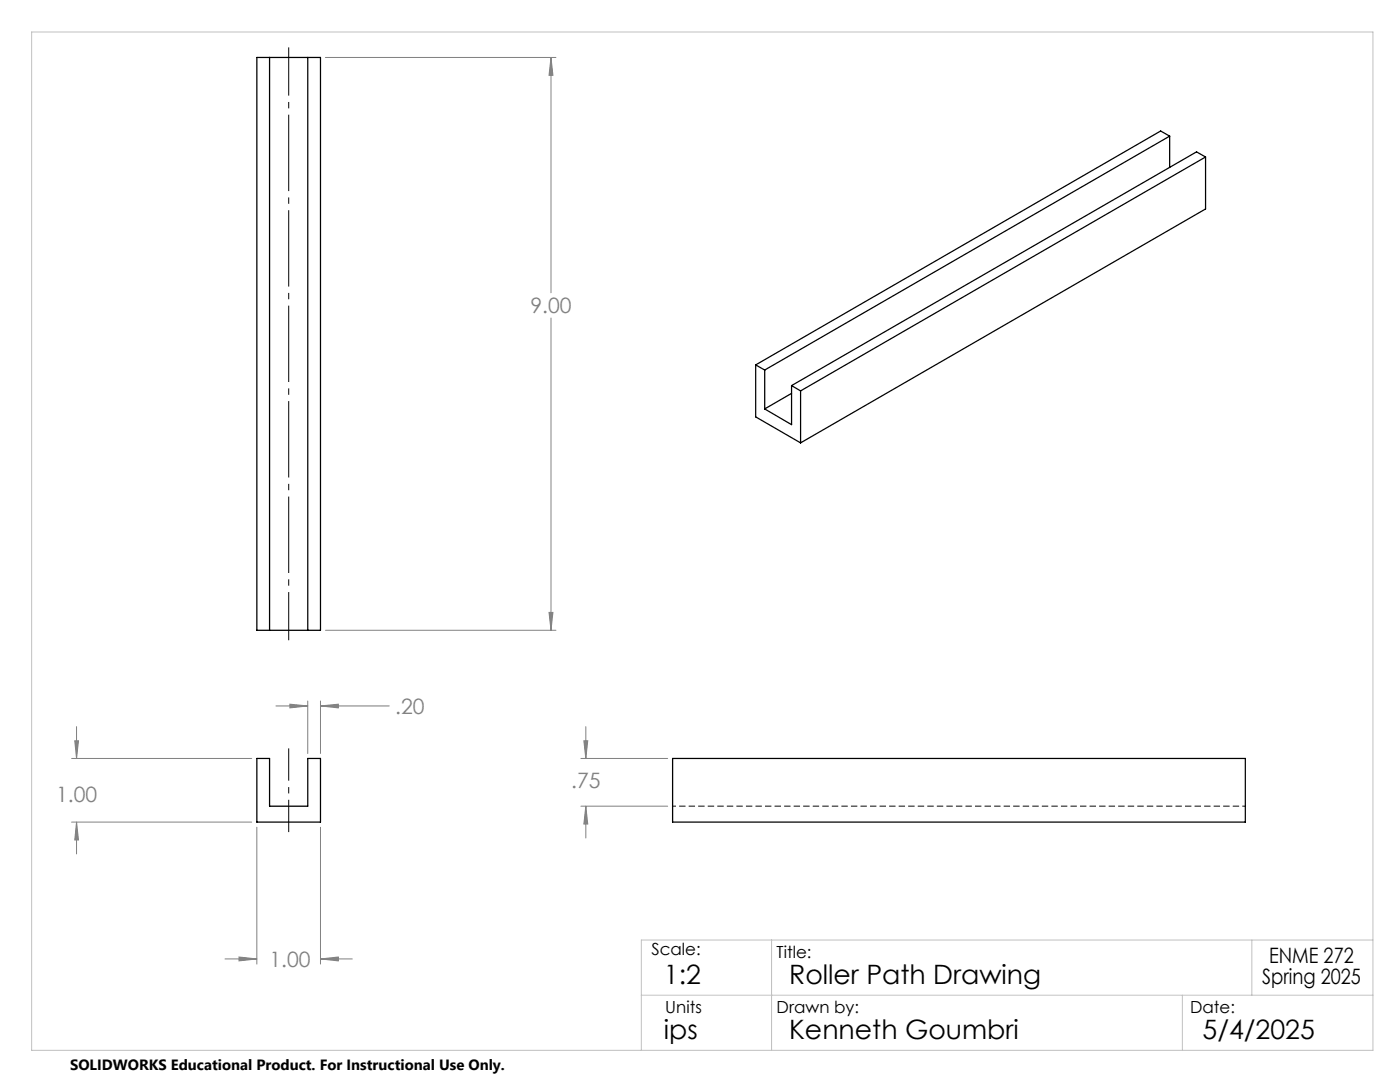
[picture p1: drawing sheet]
<svg xmlns="http://www.w3.org/2000/svg" width="279mm" height="216mm" viewBox="0 0 279 216" stroke-linecap="round" stroke-linejoin="round" font-family="sans-serif">
<g fill="none" stroke="#000" stroke-width=".25">
<path d="M51.3 11.5h12.7v114.3h-12.7zM53.8 11.5v114.3M61.4 11.5v114.3M233.4 27.2l-80.8 46.6M233.4 27.2v6.2M233.4 27.2l-1.8-1.1-80.8 46.7M240.6 31.3l-1.8-1-80.8 46.6M240.6 31.3l-80.8 46.7M240.6 31.3v10.4l-80.8 46.7M150.8 72.8v10.4l9 5.2M150.8 72.8l1.8 1M152.6 73.8v7.8"/>
<path d="M158 76.9l1.8 1.1M158 76.9v7.8l-5.4-3.1M158 78.5l-5.4 3.1M159.8 78v10.4M51.3 151.3h2.5v9.6h7.6v-9.6h2.6v12.7h-12.7zM134.2 151.3h114.3v12.7h-114.3z"/>
</g>
<path d="M248.6 160.9h-114.3" fill="none" stroke="#000" stroke-width=".2" stroke-dasharray="1.3 .6" stroke-dashoffset=".6" stroke-linecap="butt"/>
<g fill="none" stroke="#808080" stroke-width=".2">
<path d="M64.9 11.5h46M110 11.5l.3 3.5h-.7zM110 11.5v46.9M110 63.5v62.3M61.4 139.9v10.5M64 139.9v10.5M64.9 125.8h46M109.6 122.2h.7l-.3 3.6zM14.3 151.3h35.9M14.9 147.8h.8l-.4 3.5zM15.3 145v6.3M55.1 140.9h6.3"/>
<path d="M57.9 140.5l3.5 .4-3.5 .4zM64 140.9l3.5-.4v.8zM64 140.9h13.7M115.9 151.3h17.3M116.5 147.8h.8l-.4 3.5zM116.9 145v6.3M14.3 164h35.9M15.3 164l.4 3.6h-.8zM15.3 164v6.4M51.3 165.1v27.3M64 165.1v27.3M115.9 160.9h17.3"/>
<path d="M116.9 160.9l.4 3.5h-.8zM116.9 160.9v6.3M44.9 191.3h6.4M47.7 191l3.6 .3-3.6 .4zM64 191.3l3.5-.3v.7zM64 191.3h6.3"/>
</g>
<path d="M57.6 166v-16.7" fill="none" stroke="#000" stroke-width=".2" stroke-dasharray="15.2 1.3 1.3 1.3" stroke-dashoffset="8.8" stroke-linecap="butt"/>
<path d="M57.6 9.5v118.3" fill="none" stroke="#000" stroke-width=".2" stroke-dasharray="15.2 1.3 1.3 1.3" stroke-dashoffset="5.6" stroke-linecap="butt"/>
<path d="M6.3 6.4h267.7v203.2h-267.7zM128 198.6h146M154 187.6v22M236 198.6v11M249.8 187.6v11M274 187.6h-146v22" fill="none" stroke="#c0c0c0" stroke-width=".2"/>
<path d="M47.7 191l3.6 .3-3.6 .4zM64 191.3l3.5-.3v.7zM14.9 147.8h.8l-.4 3.5zM15.3 164l.4 3.6h-.8zM64 140.9l3.5-.4v.8zM57.9 140.5l3.5 .4-3.5 .4zM116.9 160.9l.4 3.5h-.8zM116.5 147.8h.8l-.4 3.5zM110 11.5l.3 3.5h-.7zM109.6 122.2h.7l-.3 3.6z" fill="#808080"/>
<g font-size="5.3">
<text x="132.5" y="196.4">1:2</text>
<text x="157.5" y="196.4">Roller Path Drawing</text>
<text x="132.5" y="207.4">ips</text>
<text x="157.5" y="207.4">Kenneth Goumbri</text>
<text x="240" y="207.4">5/4/2025</text>
</g>
<g font-size="4.2" fill="#808080">
<text x="105.9" y="62.5">9.00</text>
<text x="78.9" y="142.5">.20</text>
<text x="11.2" y="160">1.00</text>
<text x="114" y="157.3">.75</text>
<text x="53.8" y="192.9">1.00</text>
</g>
<g font-size="4.2">
<text x="251.9" y="196.4">Spring 2025</text>
<text x="253.3" y="192.2">ENME 272</text>
</g>
<g font-size="3.3">
<text x="130" y="190.6">Scale:</text>
<text x="155" y="191.2">Title:</text>
<text x="132.8" y="202.2">Units</text>
<text x="155" y="202.2">Drawn by:</text>
<text x="237.5" y="202.2">Date:</text>
</g>
<text font-size="3" x="14" y="213.5">SOLIDWORKS Educational Product. For Instructional Use Only.</text>
</svg>
